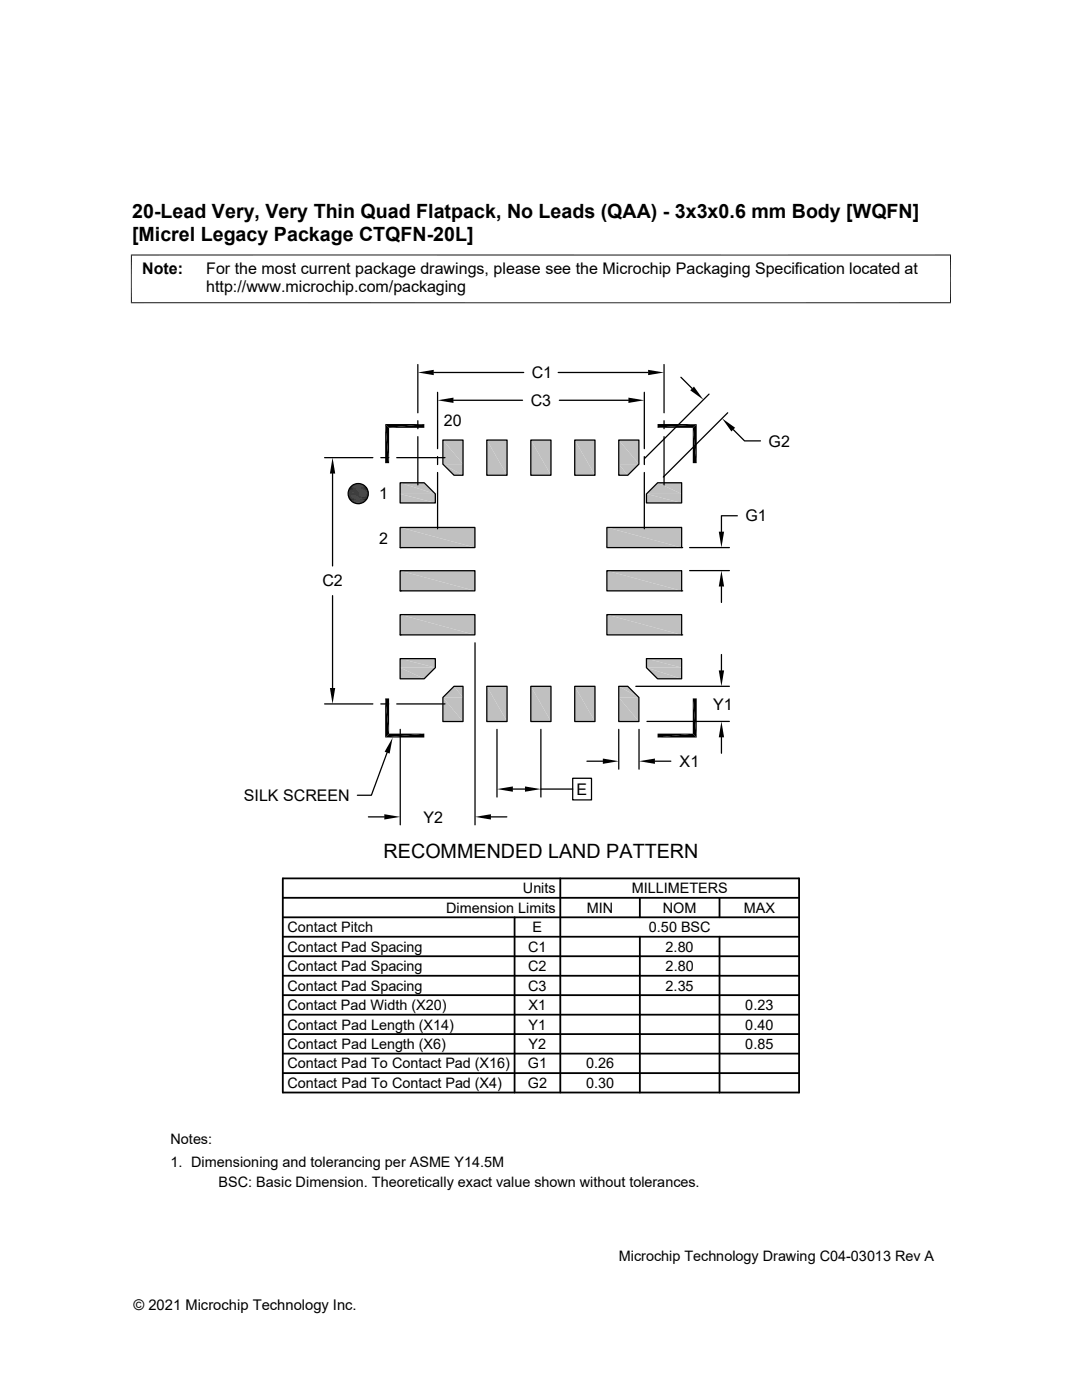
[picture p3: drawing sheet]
<svg xmlns="http://www.w3.org/2000/svg" width="216mm" height="279mm" viewBox="0 0 216 279" stroke-linecap="round" stroke-linejoin="round" font-family="sans-serif">
<g fill="#c0c0c0">
<path d="M123.5 87.8l4 4.8h-4z"/>
<path d="M123.5 87.8h4v4.8z"/>
<path d="M88.4 87.8l4 4.8h-4z"/>
<path d="M88.4 87.8h4v4.8z"/>
<path d="M123.5 92.6l1.8 2.2h-1.8z"/>
<path d="M123.5 92.6h4l-2.2 2.2z"/>
<path d="M114.7 87.8l4 7h-4z"/>
<path d="M114.7 87.8h4v7z"/>
<path d="M105.9 87.8l4 7h-4z"/>
<path d="M105.9 87.8h4v7z"/>
<path d="M97.1 87.8l4.1 7h-4.1z"/>
<path d="M97.1 87.8h4.1v7z"/>
<path d="M88.4 92.6l4 2.2h-1.8z"/>
<path d="M88.4 92.6h4v2.2z"/>
<path d="M123.5 137l4 2.2h-4z"/>
<path d="M123.5 137h1.8l2.2 2.2z"/>
<path d="M90.6 137l1.8 2.2h-4z"/>
<path d="M90.6 137h1.8v2.2z"/>
<path d="M123.5 139.2l4 4.8h-4z"/>
<path d="M123.5 139.2h4v4.8z"/>
<path d="M114.7 137l4 7h-4z"/>
<path d="M114.7 137h4v7z"/>
<path d="M105.9 137l4 7h-4z"/>
<path d="M105.9 137h4v7z"/>
<path d="M97.1 137l4.1 7h-4.1z"/>
<path d="M97.1 137h4.1v7z"/>
<path d="M88.4 139.2l4 4.8h-4z"/>
<path d="M88.4 139.2h4v4.8z"/>
<path d="M131.2 96.4l4.8 2.2h-7z"/>
<path d="M131.2 96.4h4.8v2.2z"/>
<path d="M129 98.6l7 1.8h-7z"/>
<path d="M129 98.6h7v1.8z"/>
<path d="M121.1 105.3l14.9 4h-14.9z"/>
<path d="M121.1 105.3h14.9v4z"/>
<path d="M121.1 113.9l14.9 4h-14.9z"/>
<path d="M121.1 113.9h14.9v4z"/>
<path d="M121.1 122.7l14.9 4h-14.9z"/>
<path d="M121.1 122.7h14.9v4z"/>
<path d="M129 131.4l7 1.8h-7z"/>
<path d="M129 131.4h7v1.8z"/>
<path d="M129 133.2l7 2.3h-4.8z"/>
<path d="M129 133.2h7v2.3z"/>
<path d="M79.8 96.4l7.1 2.2h-7.1z"/>
<path d="M79.8 96.4h4.8l2.3 2.2z"/>
<path d="M79.8 98.6l7.1 1.8h-7.1z"/>
<path d="M79.8 98.6h7.1v1.8z"/>
<path d="M79.8 105.3l15 4h-15z"/>
<path d="M79.8 105.3h15v4z"/>
<path d="M79.8 113.9l15 4h-15z"/>
<path d="M79.8 113.9h15v4z"/>
<path d="M79.8 122.7l15 4h-15z"/>
<path d="M79.8 122.7h15v4z"/>
<path d="M79.8 131.4l7.1 1.8h-7.1z"/>
<path d="M79.8 131.4h7.1v1.8z"/>
<path d="M79.8 133.2l4.8 2.3h-4.8z"/>
<path d="M79.8 133.2h7.1l-2.3 2.3z"/>
</g>
<g fill="none" stroke="#000" stroke-width=".25">
<path d="M83.4 72.7v9.7M86.6 74.3h17.9M87.3 78.3v11.2M90.5 79.9h13.8M111.4 74.3h17.9M111.6 79.9h13.8M128.6 78.3v11.2M132.5 72.7v9.7M135.9 75.3l2.2 2.2M141.5 78.7l-12.9 12.8M64.8 91.3h9.6M66.4 94.5v18.4"/>
<path d="M76 91.3h1.6M79.2 91.3h9.6M79.8 96.4h4.8l2.3 2.2v1.8h-7.1zM83.4 84v1.6M83.4 87.1v9.7M87.3 91.1v1.6M87.3 94.3v11.2M88.4 87.8h4v7h-1.8l-2.2-2.2zM97.1 87.8h4.1v7h-4.1zM105.9 87.8h4v7h-4zM114.7 87.8h4v7h-4zM123.5 87.8h4v4.8l-2.2 2.2h-1.8z"/>
<path d="M128.6 91.1v1.6M128.6 94.3v11.2M129 98.6l2.2-2.2h4.8v4h-7zM132.5 84v1.6M132.5 87.1v9.7M145.2 82.4l-12.8 12.8M146.3 85.7l2.3 2.3h3.1M66.4 118.9v18.4M79.8 113.9h15v4h-15zM79.8 117.9h.1M79.8 105.3h15v4h-15zM79.8 109.3h.1"/>
<path d="M121.1 113.9h14.9v4h-14.9zM121.1 105.3h14.9v4h-14.9zM136 117.9h.1M136 109.3h.1M137.6 113.9h7.9M137.6 109.3h7.9M144 117.1v3.1M147.1 102.9h-3.1v3.2M79.8 122.7h15v4h-15zM79.8 126.7h.1M79.8 131.4h7.1v1.8l-2.3 2.3h-4.8zM90.6 137h1.8v7h-4v-4.8z"/>
<path d="M94.8 128.3v36.3M97.1 137h4.1v7h-4.1zM105.9 137h4v7h-4zM114.7 137h4v7h-4zM121.1 122.7h14.9v4h-14.9zM123.5 137h1.8l2.2 2.2v4.8h-4zM126.9 137h18.6M129 131.4h7v4.1h-4.8l-2.2-2.3zM136 126.7h.1M144 130.6v3.2M64.8 140.5h9.6M76 140.5h1.6"/>
<path d="M77.2 150.2l-3.1 8.5h-2.8M79.2 140.5h9.6M79.9 145.6v19M99.2 145.6v13.5M102.3 157.5h2.5M107.9 145.6v13.5M107.9 157.5h6.4M114.3 155.3h3.7v4.3h-3.7zM117.1 151.9h3.2M123.5 145.6v7.9M127.5 145.6v7.9M129.1 144h16.4"/>
<path d="M130.7 151.9h3.2M144 147.2v3.1M73.5 163h3.2M98 163h3.1"/>
<circle cx="71.5" cy="98.5" r="2.01"/>
</g>
<g fill="none" stroke="#000" stroke-width=".36">
<path d="M56.4 179.2h103M56.4 175.3h103v42.7h-103zM111.8 175.3v42.7M127.7 179.2v3.9M143.6 179.2v3.9M56.4 183.1h103M56.4 190.8h103M56.4 186.9h103M56.4 194.7h103M56.4 198.6h103M102.7 183.1v34.9M127.7 186.9v31.1"/>
<path d="M143.6 186.9v31.1M56.4 202.5h103M56.4 210.3h103M56.4 206.4h103M56.4 214.2h103"/>
</g>
<g fill="none" stroke="#000" stroke-width=".2">
<path d="M26.1 50.9h163.7M26.2 50.8v9.7M189.7 50.8v9.7M26.1 60.4h163.7M69.5 98.2h4M69.5 98.6h4M69.5 98.8h4M69.5 99h4M69.5 98h4M69.5 97.8h3.9M69.5 99.2h3.9M69.6 99.3h3.8"/>
<path d="M69.6 97.7h3.8M69.7 99.5h3.6M69.7 97.5h3.6M69.8 97.3h3.4M69.8 99.7h3.4M69.9 97.2h3.2M69.9 99.8h3.2M70 100h3M70 97h3M70.2 96.9h2.6M70.3 96.8h2.4M70.5 96.7h2"/>
<path d="M70.2 100.1h2.6M70.3 100.2h2.4M70.5 100.3h2"/>
</g>
<g fill="#000">
<path d="M83.4 74.3l3.2-.5v1.1zM87.3 79.9l3.2-.5v1zM125.4 79.4l3.2 .5-3.2 .5zM129.3 73.8l3.2 .5-3.2 .6zM137.7 77.9l.8-.7 1.9 2.6zM66.4 91.3l.5 3.2h-1.1zM70.7 96.6l1.8 .1zM70.7 96.6h1.6zM70.8 96.6h1.5zM70.8 96.6h1.3zM71.1 96.5l1 .1zM71.1 96.5h.9z"/>
<path d="M71.2 96.5h.8zM71.2 96.5h.5zM76.9 84.6l.7 7.8h-.7zM76.9 84.6h7.8l-7.1 .8zM76.9 84.6l.7 .8v7zM77.6 85.4l7.1-.8v.8zM138.2 85.4l.8 7h-.8zM131.2 85.4l7.8-.8-.8 .8zM138.2 85.4l.8-.8v7.8zM131.2 84.6h7.8l-7.8 .8zM144.1 83.5l2.6 1.9-.8 .7zM70.5 100.3l1.8 .1z"/>
<path d="M70.7 100.4h1.4zM70.7 100.4h1.6zM70.8 100.4l1.2 .1zM70.8 100.4h1.3zM71.1 100.5h.6zM71.1 100.5h.9zM71.2 100.5h.5zM144 113.9l.5 3.2h-1.1zM143.4 106.1h1.1l-.5 3.2zM65.8 137.3h1.1l-.5 3.2zM76.9 139.4l.7 7-.7 .8zM76.9 139.4h.7v7z"/>
<path d="M138.2 139.4l.8 7.8-.8-.8zM138.2 139.4h.8v7.8zM143.4 133.8h1.1l-.5 3.2zM76.9 147.2l7.8-.8v.8zM76.9 147.2l.7-.8h7.1zM78.3 147.2l-.6 3.2-.9-.4zM99.2 157.5l3.1-.5v1zM104.8 157l3.1 .5-3.1 .5zM120.3 151.4l3.2 .5-3.2 .5zM127.5 151.9l3.2-.5v1zM131.2 146.4h7l-7 .8zM131.2 147.2l7-.8 .8 .8z"/>
<path d="M144 144l.5 3.2h-1.1zM76.7 162.5l3.2 .5-3.2 .6zM94.8 163l3.2-.5v1.1z"/>
</g>
<path d="M69.5 98.4h4" fill="none" stroke="#000" stroke-width=".21"/>
<g font-size="3.9">
<text x="26.4" y="43.5">20-Lead Very, Very Thin Quad Flatpack, No Leads (QAA) - 3x3x0.6 mm Body [WQFN]</text>
<text x="26.4" y="48.1">[Micrel Legacy Package CTQFN-20L]</text>
<text x="76.5" y="171.2">RECOMMENDED LAND PATTERN</text>
</g>
<g font-size="3.2">
<text x="28.4" y="54.7">Note:</text>
<text x="41.1" y="58.3">http://www.microchip.com/packaging</text>
<text x="41.1" y="54.7">For the most current package drawings, please see the Microchip Packaging Specification located at</text>
<text x="106.1" y="75.5">C1</text>
<text x="105.9" y="81">C3</text>
<text x="88.6" y="84.9">20</text>
<text x="153.4" y="89.1">G2</text>
<text x="75.6" y="99.5">1</text>
<text x="148.7" y="104.1">G1</text>
<text x="75.6" y="108.5">2</text>
<text x="64.3" y="117">C2</text>
<text x="142.3" y="141.6">Y1</text>
<text x="135.6" y="153.1">X1</text>
<text x="48.7" y="159.9">SILK SCREEN</text>
<text x="115.1" y="158.6">E</text>
<text x="84.5" y="164.2">Y2</text>
</g>
<g font-size="2.9">
<text x="104.3" y="178.3">Units</text>
<text x="126" y="178.3">MILLIMETERS</text>
<text x="89" y="182.2">Dimension Limits</text>
<text x="117.1" y="182.2">MIN</text>
<text x="132.3" y="182.2">NOM</text>
<text x="148.4" y="182.2">MAX</text>
<text x="57.3" y="186">Contact Pitch</text>
<text x="57.3" y="189.9">Contact Pad Spacing</text>
<text x="105.4" y="189.9">C1</text>
<text x="106.3" y="186">E</text>
<text x="129.5" y="186">0.50 BSC</text>
<text x="132.8" y="189.9">2.80</text>
<text x="57.3" y="193.8">Contact Pad Spacing</text>
<text x="57.3" y="197.7">Contact Pad Spacing</text>
<text x="105.4" y="193.8">C2</text>
<text x="105.4" y="197.7">C3</text>
<text x="132.8" y="197.7">2.35</text>
<text x="132.8" y="193.8">2.80</text>
<text x="57.3" y="201.6">Contact Pad Width (X20)</text>
<text x="105.5" y="201.6">X1</text>
<text x="148.7" y="201.6">0.23</text>
<text x="57.3" y="205.5">Contact Pad Length (X14)</text>
<text x="57.3" y="209.4">Contact Pad Length (X6)</text>
<text x="105.5" y="209.4">Y2</text>
<text x="105.5" y="205.5">Y1</text>
<text x="148.7" y="209.4">0.85</text>
<text x="148.7" y="205.5">0.40</text>
<text x="57.3" y="213.2">Contact Pad To Contact Pad (X16)</text>
<text x="105.3" y="213.2">G1</text>
<text x="116.9" y="213.2">0.26</text>
<text x="57.3" y="217.1">Contact Pad To Contact Pad (X4)</text>
<text x="105.3" y="217.1">G2</text>
<text x="116.9" y="217.1">0.30</text>
<text x="34" y="228.3">Notes:</text>
<text x="34" y="232.9">1. Dimensioning and tolerancing per ASME Y14.5M</text>
<text x="43.6" y="237">BSC: Basic Dimension. Theoretically exact value shown without tolerances.</text>
<text x="123.5" y="251.7">Microchip Technology Drawing C04-03013 Rev A</text>
<text x="26.6" y="261.3">© 2021 Microchip Technology Inc.</text>
</g>
</svg>
